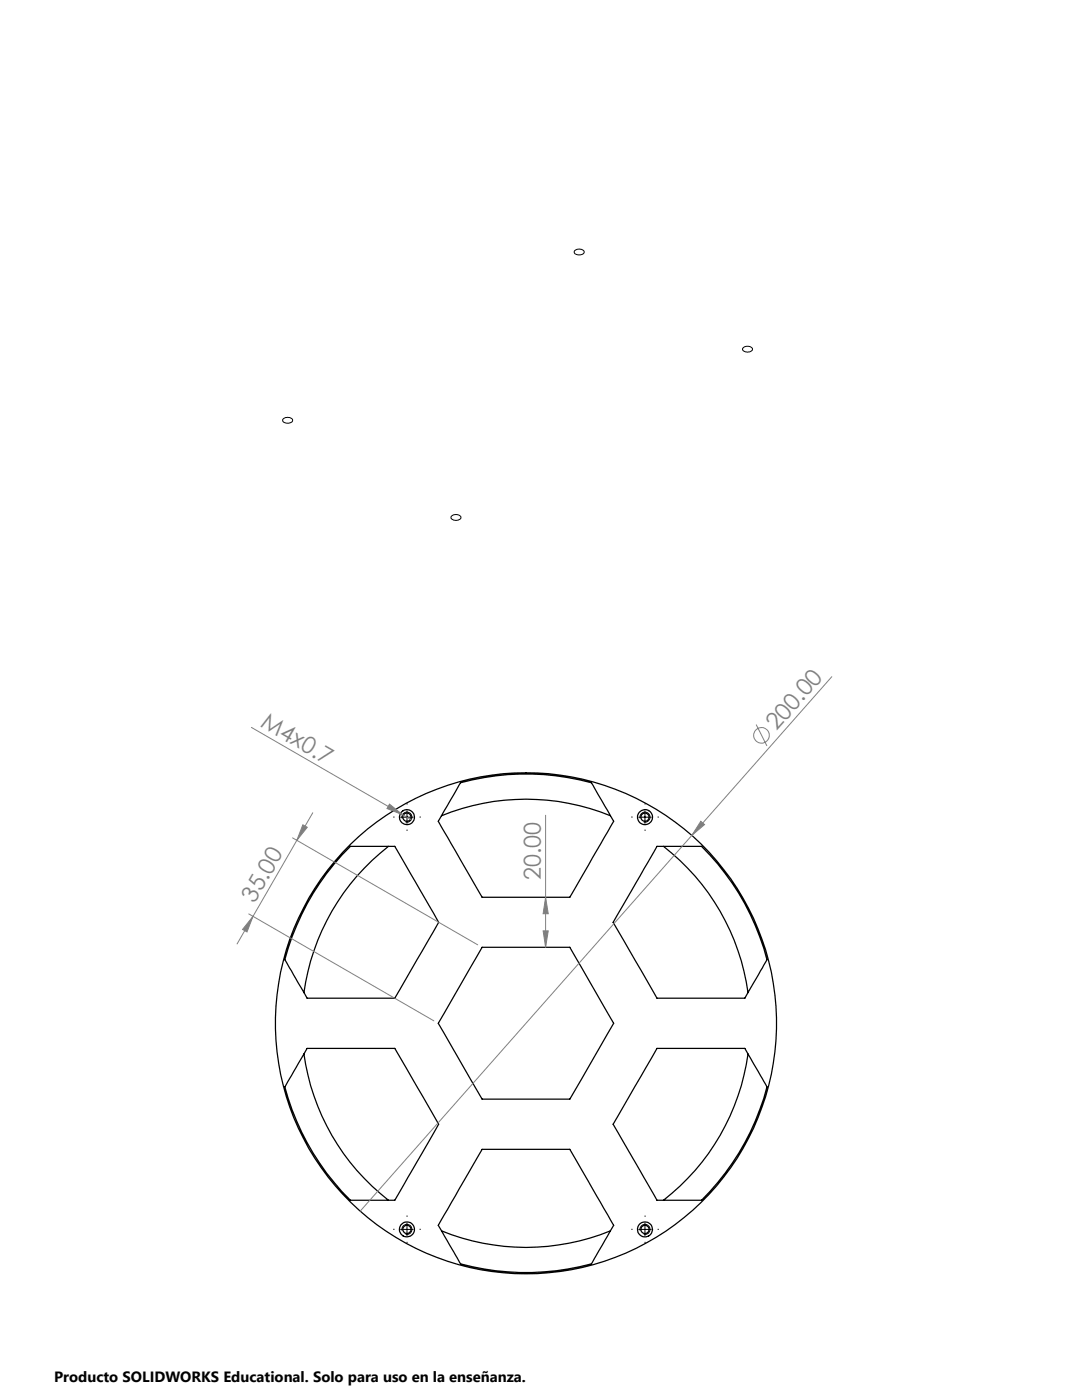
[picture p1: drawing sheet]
<svg xmlns="http://www.w3.org/2000/svg" width="216mm" height="279mm" viewBox="0 0 216 279" stroke-linecap="round" stroke-linejoin="round" font-family="sans-serif">
<g fill="none" stroke="#000" stroke-width=".25">
<path d="M91.9 156.2a49.7 49.7 0 0 1 26.1 0l4.4 7.7-8.7 15.2h-17.5l-8.7-15.2zM69.9 168.9h8.9l8.7 15.2-1 1.8-7.7 13.3h-17.5l-4.5-7.7a49.6 49.6 0 0 1 13.1-22.6zM77.5 168.9a44.7 44.7 0 0 0-16.9 29.2M88.1 162.8a44.5 44.5 0 0 1 33.7 0M131.1 168.9h8.9a49 49 0 0 1 13 22.6l-4.4 7.7h-17.5l-8.8-15.1zM132.4 168.9a44.7 44.7 0 0 1 16.9 29.2M96.2 189.1h17.5l2.2 3.7 6.5 11.4-8.7 15.2h-17.5l-2.2-3.8-6.5-11.4zM60.6 210.3a44.7 44.7 0 0 0 16.9 29.2M61.3 209.2h17.5l8.7 15.2-8.7 15.1h-8.9a50 50 0 0 1-13.1-22.6zM131.1 209.2h17.5l4.4 7.7a49.5 49.5 0 0 1-13 22.6h-8.9l-8.8-15.1zM149.3 210.3a44.7 44.7 0 0 1-16.9 29.2M96.2 229.4h17.5l8.7 15.1-4.4 7.7a49.7 49.7 0 0 1-26.1 0l-4.4-7.7z"/>
<path d="M88.1 245.6a44.5 44.5 0 0 0 33.7 0"/>
<circle cx="81.2" cy="163.1" r="1.5"/>
<circle cx="81.2" cy="163.1" r=".82"/>
<circle cx="128.7" cy="163.1" r="1.5"/>
<circle cx="128.7" cy="163.1" r=".83"/>
<circle cx="104.9" cy="204.2" r="50"/>
<circle cx="81.2" cy="245.4" r=".82"/>
<circle cx="81.2" cy="245.4" r="1.5"/>
<circle cx="128.7" cy="245.3" r=".83"/>
<circle cx="128.7" cy="245.3" r="1.5"/>
</g>
<g fill="none" stroke="#808080" stroke-width=".2">
<path d="M166 135l-28 31.7M50.2 145.2l30.1 17.4M150.9 144.6l2.1 4.3M58.4 167.2l36.9 21.4M59.2 167.7l-8.7 15.2M60.4 164.6l.9 .5-2.1 2.6zM62.4 162.2l-3.2 5.5M77.7 160.5l2.6 2.1-3.1-1.2zM80.3 162.6l1.8 1M108.9 179.1l.5 3.3h-1zM108.9 162.7v26.4M138 166.7l-66.1 75"/>
<path d="M139.8 163.9l.8 .7-2.6 2.1zM49.6 182.4l37 21.3M50.5 182.9l-1.2 3.1-.9-.5zM50.5 182.9l-3.2 5.5M108.4 185.8h1l-.5 3.3z"/>
<circle cx="151.9" cy="146.8" r="1.56"/>
</g>
<g fill="none" stroke="#000" stroke-width=".2">
<path d="M114.8 50a1.14 1.14 0 0 1 1.8 .3 1.18 1.18 0 0 1-2 0zM148.3 69.4a1.15 1.15 0 0 1 1.8 .3 1.13 1.13 0 0 1-1.9-.1zM56.6 83.5a1.14 1.14 0 0 1 1.8 .4 1.18 1.18 0 0 1-2 0zM90.1 103a1.15 1.15 0 0 1 1.9 .3 1.13 1.13 0 0 1-2-.1zM79.9 163.1h2.5M80.2 163.3a1 1 0 0 1 .9-1.2 1 1 0 0 1 1.1 1.1 1 1 0 0 1-1.3 .8M81.2 161.8v2.5M127.5 163.1h2.5M127.7 163.3a.99 .99 0 0 1 .9-1.2 .99 .99 0 0 1 1.1 1.1 .99 .99 0 0 1-1.3 .8M128.7 161.8v2.5M79.9 245.4h2.5M80.2 245.6a1 1 0 0 1 .9-1.3 1 1 0 0 1 1.1 1.1 1 1 0 0 1-1.3 .9"/>
<path d="M81.2 244.1v2.5M127.5 245.4h2.5M127.7 245.6a.99 .99 0 0 1 .9-1.2 .99 .99 0 0 1 1.1 1 .99 .99 0 0 1-1.3 .9M128.7 244.1v2.5"/>
</g>
<g fill="none" stroke="#000" stroke-width=".2" stroke-dasharray="15.2 1.3 1.3 1.3" stroke-linecap="butt">
<path d="M78.7 163.1h-.2M81.2 160.6v-.3M81.2 165.6v.2M83.7 163.1h.3M126.2 163.1h-.2M128.7 160.6v-.3M128.7 165.6v.2M131.2 163.1h.3M78.7 245.3h-.2M81.2 242.8v-.2M81.2 247.8v.3M83.7 245.3h.3"/>
<path d="M126.2 245.3h-.2M128.7 242.8v-.2M128.7 247.8v.3M131.2 245.3h.3"/>
</g>
<g fill="#808080">
<path d="M77.7 160.5l2.6 2.1-3.1-1.2z"/>
<path d="M139.8 163.9l.8 .7-2.6 2.1z"/>
<path d="M60.4 164.6l.9 .5-2.1 2.6zM50.5 182.9l-1.2 3.1-.9-.5z"/>
<path d="M108.4 185.8h1l-.5 3.3zM108.9 179.1l.5 3.3h-1z"/>
</g>
<g font-size="4.7" fill="#808080">
<text x="51.8" y="144.9" transform="rotate(30 51.8 144.9)">M4x0.7</text>
<text x="154.9" y="145.9" transform="rotate(-49 154.9 145.9)">200.00</text>
<text x="107.9" y="175.6" transform="rotate(-90 107.9 175.6)">20.00</text>
<text x="50.8" y="180.3" transform="rotate(-60 50.8 180.3)">35.00</text>
</g>
<text font-size="3" x="10.8" y="275.7">Producto SOLIDWORKS Educational. Solo para uso en la enseñanza.</text>
</svg>
